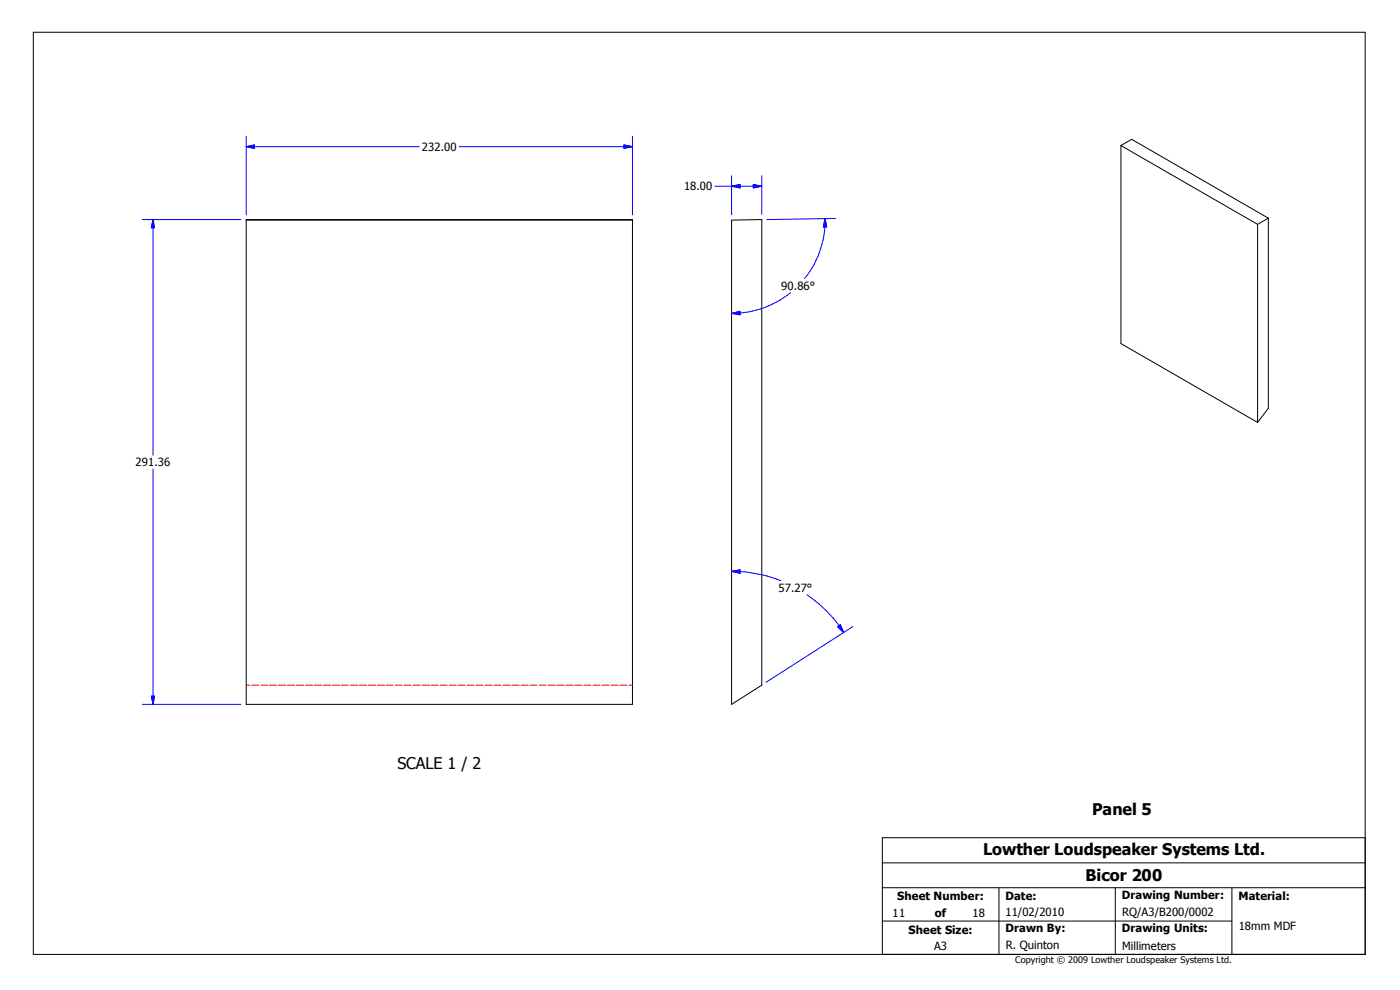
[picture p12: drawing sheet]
<svg xmlns="http://www.w3.org/2000/svg" width="420mm" height="297mm" viewBox="0 0 420 297" stroke-linecap="round" stroke-linejoin="round" font-family="sans-serif">
<g fill="none" stroke="#000" stroke-width=".3">
<path d="M10 9.7h399.4v276.3h-399.4zM336.1 43.6l41 23.6M336.1 43.6v59.4l41 23.6M336.1 43.6l3.2-1.8 41 23.6M73.8 65.8h115.9v145.3h-115.9zM73.8 66h115.9M219.4 66l9-.2v139.5l-9 5.8zM377.1 67.2v59.4M380.3 65.4l-3.2 1.8M380.3 65.4v57l-3.2 4.2M264.6 258.6h144.8M409.4 251.1h-144.8v34.9"/>
<path d="M264.6 276h104.8M264.6 266h144.8M299.6 266v20M334.4 266v20M369.4 266v20"/>
</g>
<g fill="none" stroke="#f00" stroke-width=".3">
<path d="M73.8 205.3h1M75.4 205.3h2.2M78.1 205.3h2.2M80.8 205.3h2.2M83.5 205.3h2.2M86.2 205.3h2.2M88.9 205.3h2.1M91.6 205.3h2.1M94.2 205.3h2.2M96.9 205.3h2.2M99.7 205.3h2.2M102.4 205.3h2.1"/>
<path d="M105.1 205.3h2.1M107.7 205.3h2.2M110.4 205.3h2.2M113.1 205.3h2.2M115.8 205.3h2.1M118.5 205.3h2.1M121.2 205.3h2.2M123.9 205.3h2.2M126.6 205.3h2.2M129.3 205.3h2.1M132 205.3h2.1M134.7 205.3h2.1"/>
<path d="M137.3 205.3h2.2M140 205.3h2.2M142.7 205.3h2.2M145.5 205.3h2.1M148.2 205.3h2.1M150.9 205.3h2.1M153.5 205.3h2.2M156.2 205.3h2.2M158.9 205.3h2.1M161.6 205.3h2.1M164.3 205.3h2.2M167 205.3h2.2"/>
<path d="M169.7 205.3h2.2M172.4 205.3h2.1M175.1 205.3h2.1M177.8 205.3h2.1M180.4 205.3h2.2M183.1 205.3h2.2M185.8 205.3h2.2M188.6 205.3h1.1"/>
</g>
<g fill="none" stroke="#00f" stroke-width=".3">
<path d="M73.8 44h51.9M73.8 44l2.5-.6v1.1zM73.8 40.8v23.6M137.7 44h52M187.1 43.4l2.6 .6-2.6 .5zM189.7 40.8v23.6M214.4 55.8h14M219.4 55.8l2.5-.5v1zM219.4 52.7v11.7M225.9 55.3l2.5 .5-2.5 .5zM228.4 52.7v11.5M42.7 65.8h29.5"/>
<path d="M45.9 65.8v70.6M45.9 65.8l.4 2.5h-.9zM247.4 65.5a27.6 27.6 0 0 1-6.2 18M247.4 65.5l.5 2.5h-1zM250.6 65.5l-20.6 .3M219.4 93.9l2.5-.6v1zM237.1 87.7a28.4 28.4 0 0 1-17.7 6.2M45.9 140.6v70.5M219.4 171.2a42.2 42.2 0 0 1 14.7 2.8M219.4 171.2l2.5-.4v1zM242 178.2a37.9 37.9 0 0 1 11 11.4M251.2 187.8l.8-.6 1 2.4z"/>
<path d="M255.7 187.8l-26 16.7M42.7 211.1h29.5M45.4 208.6h.9l-.4 2.5z"/>
</g>
<g fill="#00f" stroke="#00f" stroke-width=".3">
<path d="M45.9 65.8l.4 2.5h-.9z" fill-rule="evenodd"/>
<path d="M45.4 208.6h.9l-.4 2.5z" fill-rule="evenodd"/>
<path d="M73.8 44l2.5-.6v1.1z" fill-rule="evenodd"/>
<path d="M187.1 43.4l2.6 .6-2.6 .5z" fill-rule="evenodd"/>
<path d="M251.2 187.8l.8-.6 1 2.4z" fill-rule="evenodd"/>
<path d="M219.4 171.2l2.5-.4v1z" fill-rule="evenodd"/>
<path d="M219.4 93.9l2.5-.6v1z" fill-rule="evenodd"/>
<path d="M247.4 65.5l.5 2.5h-1z" fill-rule="evenodd"/>
<path d="M219.4 55.8l2.5-.5v1z" fill-rule="evenodd"/>
<path d="M225.9 55.3l2.5 .5-2.5 .5z" fill-rule="evenodd"/>
</g>
<g font-size="4.8">
<text x="119.2" y="230.3">SCALE 1 / 2</text>
<text x="327.5" y="244.4">Panel 5</text>
<text x="294.8" y="256.2">Lowther Loudspeaker Systems Ltd.</text>
<text x="325.5" y="264.1">Bicor 200</text>
</g>
<g font-size="3.4">
<text x="126.5" y="45.2">232.00</text>
<text x="205.1" y="57.1">18.00</text>
<text x="234.3" y="86.8">90.86°</text>
<text x="40.6" y="139.7">291.36</text>
<text x="233.4" y="177.4">57.27°</text>
<text x="269.1" y="269.8">Sheet Number:</text>
<text x="301.5" y="269.8">Date:</text>
<text x="336.4" y="269.5">Drawing Number:</text>
<text x="371.3" y="269.8">Material:</text>
<text x="267.6" y="274.8">11</text>
<text x="280.3" y="274.8">of</text>
<text x="291.6" y="274.8">18</text>
<text x="301.5" y="274.6">11/02/2010</text>
<text x="336.5" y="274.5">RQ/A3/B200/0002</text>
<text x="272.5" y="279.8">Sheet Size:</text>
<text x="301.5" y="279.4">Drawn By:</text>
<text x="336.4" y="279.4">Drawing Units:</text>
<text x="371.4" y="278.8">18mm MDF</text>
<text x="280.1" y="284.7">A3</text>
<text x="301.6" y="284.5">R. Quinton</text>
<text x="336.5" y="284.7">Millimeters</text>
</g>
<text font-size="2.7" x="304.4" y="288.6">Copyright © 2009 Lowther Loudspeaker Systems Ltd.</text>
</svg>
